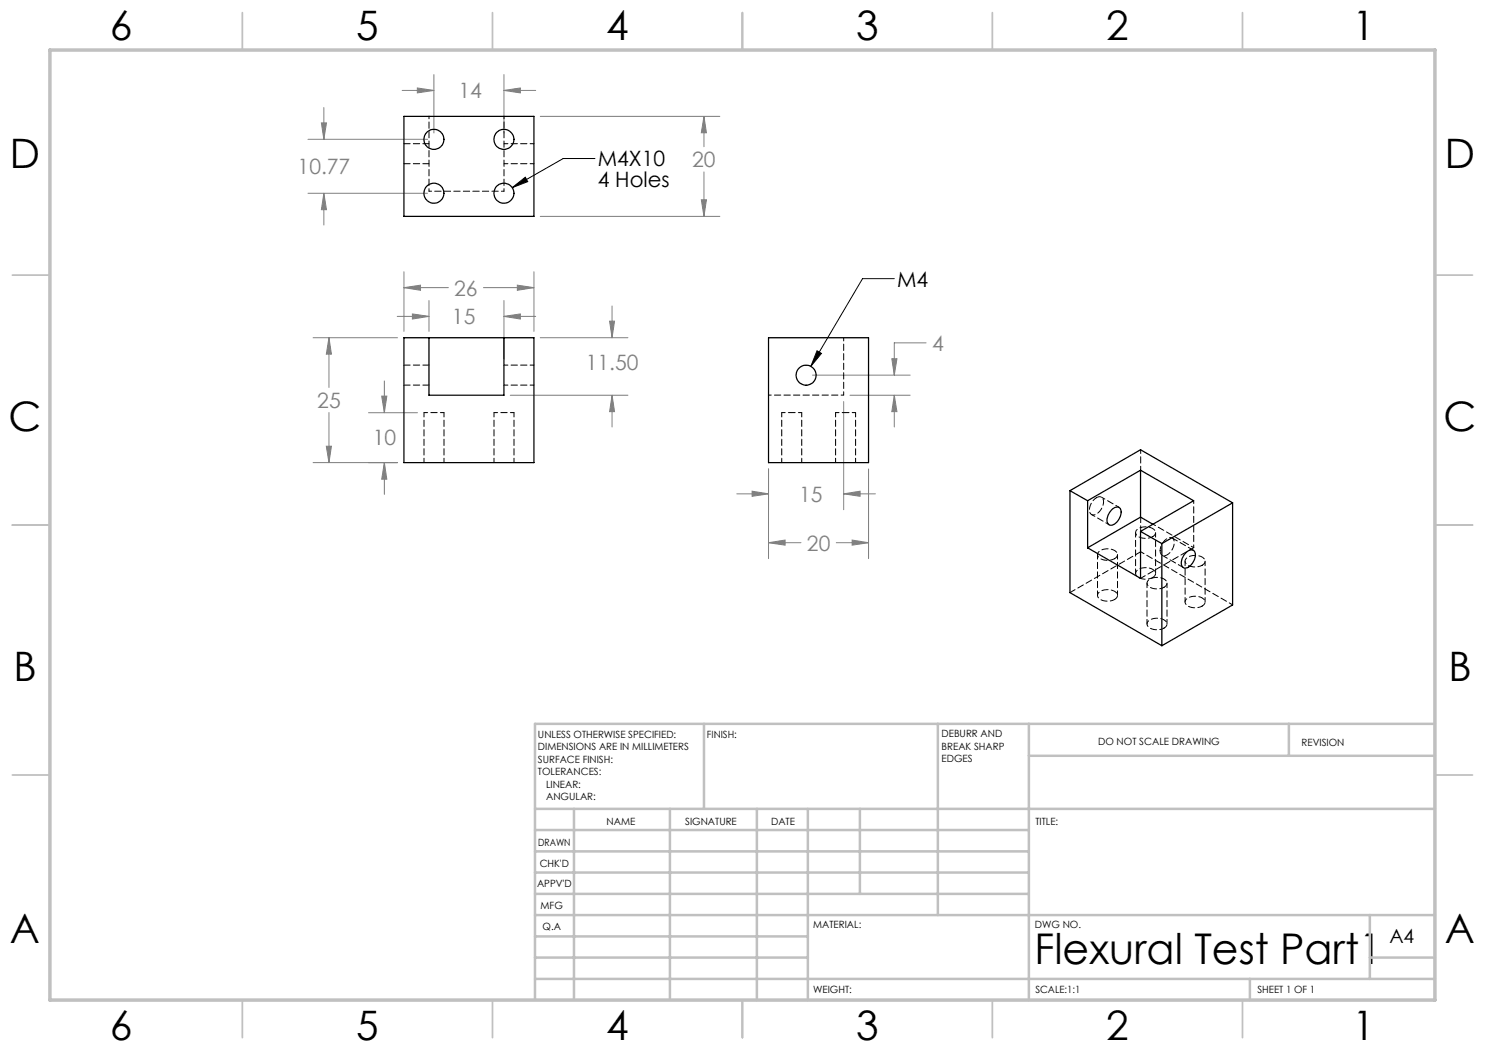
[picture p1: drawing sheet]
<svg xmlns="http://www.w3.org/2000/svg" width="297mm" height="210mm" viewBox="0 0 297 210" stroke-linecap="round" stroke-linejoin="round" font-family="sans-serif">
<path d="M102.4 37.5l2.7-2.1 .5 .9zM119 31.7h-6.4l-10.2 5.8M178.9 55.7h-6.4l-10.3 17.6M163.4 70.2l.9 .5-2.1 2.6z" fill="none" stroke="#000" stroke-width=".2"/>
<g fill="none" stroke="#808080" stroke-width=".2">
<path d="M80.4 18.1h6.4M83.5 17.6l3.3 .5-3.3 .5zM86.8 14.9v11.7M100.8 18.1l3.3-.5v1zM100.8 14.9v11.7M100.8 18.1h6.3M61.6 27.9h23.9M61.6 38.7h23.9M64.3 24.6h1l-.5 3.3zM64.8 38.7l.5 3.2h-1zM64.8 21.5v6.4M64.8 38.7v6.3"/>
<path d="M108.1 23.3h35.9M140.3 40h1l-.5 3.3zM140.8 23.3l.5 3.3h-1zM140.8 23.3v6M140.8 34.4v8.9M80.8 57.5l3.3-.5v1.1zM80.8 54.4v11.9M80.8 57.5h8.9M96.7 57.5h10.1M103.5 57l3.3 .5-3.3 .6zM106.8 54.4v11.9M108.1 43.3h35.9"/>
<path d="M62.6 67.5h16.9M65.8 67.5l.5 3.3h-1zM65.8 67.5v10M76.3 79.2h1.1l-.5 3.3zM76.9 76.2v6.3M79.4 63.3h6.4M82.5 62.8l3.3 .5-3.3 .5zM85.8 60.1v6.2M100.8 63.3l3.3-.5v1zM100.8 60.1v11.7M100.8 63.3h6.3M102.1 79h23.5"/>
<path d="M108.1 67.5h17.5M121.9 64.2h1l-.5 3.3zM122.4 79l.5 3.3h-1zM122.4 61.2v6.3M122.4 79v6.4M162.5 75h19.5M170 79h12M178.4 71.7h1l-.5 3.3zM178.9 79l.5 3.3h-1zM178.9 79v6.4M185.2 68.6h-6.3v6.4M62.6 92.5h16.9"/>
<path d="M65.3 89.2h1l-.5 3.3zM65.8 82.5v10M73.7 82.5h9.8M76.9 92.5l.5 3.3h-1.1zM76.9 92.5v6.4M147.4 98.8h6.3M150.4 98.2l3.3 .6-3.3 .5zM153.7 93.8v17.9M168.7 98.8l3.3-.6v1.1zM168.7 80.3v21.6M168.7 98.8h6.4M173.7 93.8v17.9"/>
<path d="M153.7 108.5l3.3-.5v1zM153.7 108.5h6.5M167.3 108.5h6.4M170.4 108l3.3 .5-3.3 .5z"/>
</g>
<g fill="none" stroke="#c0c0c0" stroke-width=".35">
<path d="M48.5 2.5v7.5M98.5 2.5v7.5M148.5 2.5v7.5M198.5 2.5v7.5M248.5 2.5v7.5M2.5 55h7.5M287 55h7.5M2.5 105h7.5M287 105h7.5M2.5 155h7.5M287 155h7.5M48.5 200v7.5"/>
<path d="M98.5 200v7.5M148.5 200v7.5M198.5 200v7.5M248.5 200v7.5"/>
</g>
<g fill="none" stroke="#c0c0c0" stroke-width=".5">
<path d="M140.8 144.8v17M187.6 144.8v38.2M205.8 144.8v55.2M205.8 151.2h81.2M257.8 144.8v6.4M287 144.8h-180v55.2M107 161.8h180M107 178.8h98.8M107 174.5h98.8M107 170.3h98.8M107 166h98.8M114.8 161.8v38.2"/>
<path d="M134 161.8v38.2M151.4 161.8v38.2M161.6 161.8v38.2M172 161.8v17M107 195.8h180M107 191.5h54.6M107 187.3h54.6M107 183h180M250 195.8v4.2M274 191.5h13M274 183v12.8"/>
</g>
<path d="M10 10h277v190h-277z" fill="none" stroke="#c0c0c0" stroke-width=".7"/>
<path d="M102.4 37.5l2.7-2.1 .5 .9zM163.4 70.2l.9 .5-2.1 2.6z" fill="#000"/>
<path d="M80.8 57.5l3.3-.5v1.1zM103.5 57l3.3 .5-3.3 .6zM65.8 67.5l.5 3.3h-1zM65.3 89.2h1l-.5 3.3zM82.5 62.8l3.3 .5-3.3 .5zM100.8 63.3l3.3-.5v1zM121.9 64.2h1l-.5 3.3zM122.4 79l.5 3.3h-1zM76.3 79.2h1.1l-.5 3.3zM76.9 92.5l.5 3.3h-1.1zM83.5 17.6l3.3 .5-3.3 .5zM100.8 18.1l3.3-.5v1zM64.3 24.6h1l-.5 3.3zM64.8 38.7l.5 3.2h-1zM140.3 40h1l-.5 3.3zM140.8 23.3l.5 3.3h-1zM150.4 98.2l3.3 .6-3.3 .5zM168.7 98.8l3.3-.6v1.1zM153.7 108.5l3.3-.5v1zM170.4 108l3.3 .5-3.3 .5zM178.4 71.7h1l-.5 3.3zM178.9 79l.5 3.3h-1z" fill="#808080"/>
<g fill="none" stroke="#000" stroke-width=".25">
<path d="M80.8 23.3h26v20h-26zM80.8 67.5h26v25h-26zM85.8 67.5v11.5h15v-11.5M153.7 67.5h20v25h-20zM214 98.1v20.4l18.4 10.6M214 98.1l3.5 2M214 98.1l14.1-8.2 18.4 10.7M228.1 94v9.4M228.1 94l10.6 6.1-10.6 6.2M228.1 94l-10.6 6.1M217.5 100.1v9.5M222.3 102a1.04 1.04 0 0 1 .9-.6 1.04 1.04 0 0 1 1 .6 2.68 2.68 0 0 1-2.1 3 1.2 1.2 0 0 1-.6-1.8z"/>
<path d="M228.1 106.3l4.3 2.4M228.1 106.3v9.4l-10.6-6.1M228.1 103.4l-10.6 6.2M228.1 103.4l2.5 1.5M232.4 108.7v20.4M237.2 110.5a1 1 0 0 1 1-.5 1 1 0 0 1 .8 .6 2.66 2.66 0 0 1-2.1 3 1.43 1.43 0 0 1-.3-2.2zM246.5 100.6l-14.1 8.1M246.5 100.6v20.4l-14.1 8.1"/>
<circle cx="86.8" cy="27.9" r="2"/>
<circle cx="86.8" cy="38.6" r="2"/>
<circle cx="100.8" cy="27.9" r="2.01"/>
<circle cx="100.8" cy="38.6" r="2.01"/>
<circle cx="161.2" cy="75" r="2"/>
</g>
<path d="M100.8 32.7h6M106.8 28.7h-6M100.8 77h6M106.8 73h-6M88.8 82.5h-4M102.8 82.5h-4M228.1 89.9v4.1M218.3 102.9l3.5 2M223.8 101.5l-3.5-2.1M246.5 121l-18.4-10.6" fill="none" stroke="#000" stroke-width=".2" stroke-dasharray="1.3 .6" stroke-dashoffset=".5"/>
<g fill="none" stroke="#000" stroke-width=".2" stroke-dasharray="1.3 .6" stroke-dashoffset=".4">
<path d="M84.8 82.5v10M88.8 92.5v-10M98.8 82.5v10M102.8 92.5v-10M156.4 82.5v10M160.4 92.5v-10M167.1 82.5v10M171.1 92.5v-10M219.3 99.5a2.7 2.7 0 0 0-1.2 3.2 1.19 1.19 0 0 0 1.8-.4 2.25 2.25 0 0 0 .5-2.8l-.5-.2-.6 .2M219.5 110.9v8.2M222.9 111.7a2.7 2.7 0 0 1-3.3-.5 1.19 1.19 0 0 1 1.2-1.4 2.25 2.25 0 0 1 2.7 1l-.1 .5-.5 .4M222.9 119.9a2.7 2.7 0 0 1-3.3-.5 1.19 1.19 0 0 1 1.2-1.4 2.25 2.25 0 0 1 2.7 1l-.1 .5-.5 .4"/>
<path d="M223.5 119.1v-8.2M227.1 106.5v8.2M229.4 116.6v8.2M230.5 107.3a2.7 2.7 0 0 1-3.3-.5 1.19 1.19 0 0 1 1.3-1.4 2.25 2.25 0 0 1 2.6 1l-.1 .5-.5 .4M230.5 115.5a2.7 2.7 0 0 1-3.3-.5 1.19 1.19 0 0 1 1.3-1.4 2.25 2.25 0 0 1 2.6 1l-.1 .5-.5 .4M231.1 114.7v-8.2M232 110.1a2.7 2.7 0 0 1 2.1-2.6 1.19 1.19 0 0 1 .6 1.8 2.24 2.24 0 0 1-2.1 1.8l-.4-.3-.2-.7M232.8 117.4a2.7 2.7 0 0 1-3.3-.5 1.19 1.19 0 0 1 1.2-1.4 2.25 2.25 0 0 1 2.7 1l-.1 .5-.5 .4M237 112.2v8.2M240.4 113.1a2.7 2.7 0 0 1-3.3-.6 1.19 1.19 0 0 1 1.3-1.4 2.25 2.25 0 0 1 2.6 1l-.1 .5-.5 .5M232.8 125.6a2.7 2.7 0 0 1-3.3-.5 1.19 1.19 0 0 1 1.2-1.4 2.25 2.25 0 0 1 2.7 1l-.1 .5-.5 .4M233.4 124.8v-8.2"/>
<path d="M240.4 121.2a2.7 2.7 0 0 1-3.3-.5 1.19 1.19 0 0 1 1.3-1.4 2.25 2.25 0 0 1 2.6 1l-.1 .5-.5 .4M241 120.4v-8.2"/>
</g>
<path d="M80.8 32.7h5M85.8 28.7h-5M80.8 77h5M85.8 73h-5" fill="none" stroke="#000" stroke-width=".2" stroke-dasharray="1.3 .6"/>
<path d="M85.8 38.2v-15M100.8 38.2h-15M100.8 23.2v15M153.7 79h15" fill="none" stroke="#000" stroke-width=".2" stroke-dasharray="1.3 .6" stroke-dashoffset=".8"/>
<path d="M168.7 67.5v11.5M158.4 82.5h-2M160.4 82.5h-2M169.1 82.5h-2M171.1 82.5h-2" fill="none" stroke="#000" stroke-width=".2" stroke-dasharray="1.3 .6" stroke-dashoffset=".6"/>
<path d="M238.7 109.5l-8.1-4.7M238.7 100.1v9.4" fill="none" stroke="#000" stroke-width=".2" stroke-dasharray="1.3 .6" stroke-dashoffset=".7"/>
<path d="M228.1 115.7l10.6-6.2M228.1 103.4v2.9" fill="none" stroke="#000" stroke-width=".2" stroke-dasharray="1.3 .6" stroke-dashoffset=".2"/>
<path d="M228.1 110.4l-14.1 8.1M232.4 111.1l4.3 2.4M238.7 110l-4.3-2.4" fill="none" stroke="#000" stroke-width=".2" stroke-dasharray="1.3 .6" stroke-dashoffset=".1"/>
<text font-size="8.5" x="206.9" y="192.7">Flexural Test Part1</text>
<g font-size="8.1">
<text x="22" y="8">6</text>
<text x="71.2" y="8">5</text>
<text x="121.2" y="8">4</text>
<text x="171.3" y="8">3</text>
<text x="221.3" y="8">2</text>
<text x="270.5" y="8">1</text>
<text x="2" y="33.6">D</text>
<text x="289" y="33.6">D</text>
<text x="1.7" y="86.1">C</text>
<text x="288.7" y="86.1">C</text>
<text x="2.7" y="136.1">B</text>
<text x="289.7" y="136.1">B</text>
<text x="2" y="188.6">A</text>
<text x="289" y="188.6">A</text>
<text x="22" y="208">6</text>
<text x="71.2" y="208">5</text>
<text x="121.2" y="208">4</text>
<text x="171.3" y="208">3</text>
<text x="221.3" y="208">2</text>
<text x="270.5" y="208">1</text>
</g>
<g font-size="4.2" fill="#808080">
<text x="91.7" y="19.7">14</text>
<text x="59.5" y="34.9">10.77</text>
<text x="138.5" y="33.5">20</text>
<text x="90.9" y="59.1">26</text>
<text x="90.4" y="64.9">15</text>
<text x="186.4" y="70.2">4</text>
<text x="117.2" y="73.9">11.50</text>
<text x="63.5" y="81.6">25</text>
<text x="74.5" y="89">10</text>
<text x="159.8" y="100.3">15</text>
<text x="161.4" y="110.1">20</text>
</g>
<g font-size="4.2">
<text x="119.5" y="33.3">M4X10</text>
<text x="119.5" y="37.5">4 Holes</text>
<text x="179.4" y="57.3">M4</text>
</g>
<text font-size="3.9" x="277.9" y="188.5">A4</text>
<g font-size="2">
<text x="107.6" y="147.6">UNLESS OTHERWISE SPECIFIED:</text>
<text x="141.4" y="147.6">FINISH:</text>
<text x="188.3" y="147.5">DEBURR AND</text>
<text x="188.3" y="150">BREAK SHARP</text>
<text x="219.6" y="149">DO NOT SCALE DRAWING</text>
<text x="260.3" y="149.2">REVISION</text>
<text x="107.6" y="150.1">DIMENSIONS ARE IN MILLIMETERS</text>
<text x="107.6" y="152.6">SURFACE FINISH:</text>
<text x="107.6" y="155.1">TOLERANCES:</text>
<text x="188.3" y="152.5">EDGES</text>
<text x="109.2" y="157.6">LINEAR:</text>
<text x="109.2" y="160.1">ANGULAR:</text>
<text x="121.3" y="165">NAME</text>
<text x="137" y="164.9">SIGNATURE</text>
<text x="154.2" y="164.9">DATE</text>
<text x="207.1" y="164.9">TITLE:</text>
<text x="107.6" y="169.1">DRAWN</text>
<text x="107.9" y="173.3">CHK'D</text>
<text x="107.4" y="177.4">APPV'D</text>
<text x="108.1" y="181.8">MFG</text>
<text x="108.5" y="186">Q.A</text>
<text x="162.6" y="185.5">MATERIAL:</text>
<text x="207" y="185.5">DWG NO.</text>
<text x="162.6" y="198.5">WEIGHT:</text>
<text x="207.1" y="198.6">SCALE:1:1</text>
<text x="251.5" y="198.6">SHEET 1 OF 1</text>
</g>
</svg>
